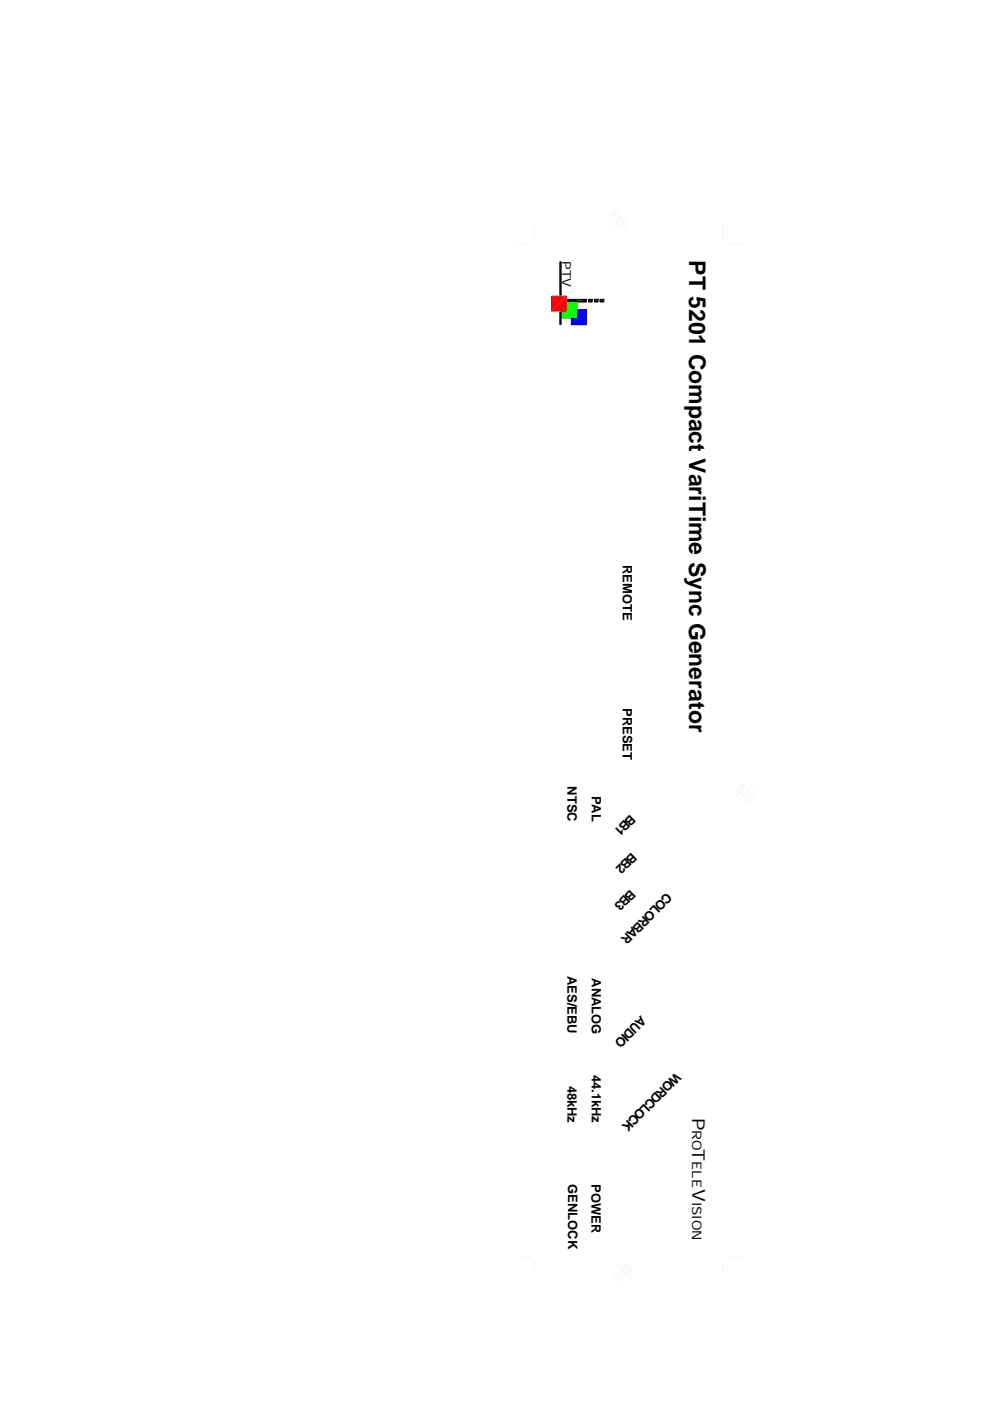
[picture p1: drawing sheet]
<svg xmlns="http://www.w3.org/2000/svg" width="210mm" height="297mm" viewBox="0 0 210 297" stroke-linecap="round" stroke-linejoin="round" font-family="sans-serif">
<g fill="#fafafa">
<path d="M130.6 44.8l.6-.1v1z"/>
<path d="M130.6 44.8l.6 .9-.3 .1z"/>
<path d="M130.2 45l.4-.2 .3 1z"/>
<path d="M130.2 45l.7 .8-.2 .1z"/>
<path d="M129.8 45.3l.4-.3 .5 .9z"/>
<path d="M129.8 45.3l.9 .6-.2 .1z"/>
<path d="M129.8 45.3l.7 .7-1-.3z"/>
<path d="M129.5 45.7l1 .3-.2 .3z"/>
<path d="M129.5 45.7l.8 .6-1.1-.1z"/>
<path d="M129.2 46.2l1.1 .1-.1 .2z"/>
<path d="M129.2 46.2l1 .3-1 .2z"/>
<path d="M129.2 46.7l1-.2v.2z"/>
<path d="M131.2 47.7l.5 1-.5 .1z"/>
<path d="M131.2 47.7h.2l.3 1z"/>
<path d="M131.4 47.7l.8 .8-.5 .2z"/>
<path d="M131.4 47.7l.3-.1 .5 .9z"/>
<path d="M131.7 47.6l.9 .6-.4 .3z"/>
<path d="M131.7 47.6l.2-.2 .7 .8z"/>
<path d="M131.9 47.4l1 .3-.3 .5z"/>
<path d="M132 47.2l.9 .5-1-.3z"/>
<path d="M132 47.2l1.1 .1-.2 .4z"/>
<path d="M132.1 47l1 .3-1.1-.1z"/>
<path d="M132.1 47l1.1-.3-.1 .6z"/>
<path d="M132.2 46.7h1l-1.1 .3z"/>
<path d="M130.2 46.7h1l-.9 .4z"/>
<path d="M130.3 47.1l.9-.4-.7 .7z"/>
<path d="M130.5 47.4l.7-.7-.4 1z"/>
<path d="M131.2 46.7v1h-.4z"/>
<path d="M131.2 46.7l.9-.4 .1 .4z"/>
<path d="M131.2 46.7l.7-.7 .2 .3z"/>
<path d="M131.6 45.8l.3 .2-.7 .7z"/>
<path d="M131.2 45.7l.4 .1-.4 .9z"/>
<path d="M129.2 46.7v.6z"/>
<path d="M129.2 47.3l.3 .4z"/>
<path d="M129.3 47.2l.2 .5z"/>
<path d="M129.5 47.7l.3 .5z"/>
<path d="M129.8 48.2l.4 .3z"/>
<path d="M129.8 48.1l.4 .3z"/>
<path d="M130.2 48.5l.4 .2z"/>
<path d="M130.2 48.4l.5 .2z"/>
<path d="M130.7 48.6l.5 .2z"/>
<path d="M133.1 46.2l.1 .5z"/>
<path d="M133 46.3l.1 .4z"/>
<path d="M132.9 45.7l.1 .6z"/>
<path d="M132.8 45.8l.2 .5z"/>
<path d="M132.6 45.3l.2 .5z"/>
<path d="M132.5 45.4l.3 .4z"/>
<path d="M132.2 45l.4 .3z"/>
<path d="M132.1 45.1l.4 .3z"/>
<path d="M131.7 44.8l.5 .2z"/>
<path d="M131.7 44.8l.4 .3z"/>
<path d="M131.2 44.7l.5 .1z"/>
<path d="M131.2 44.7l.5 .2z"/>
</g>
<path d="M118.8 55.6v7M118.8 66.2v2.7" fill="none" stroke="#000" stroke-width=".25"/>
<path d="M120.3 64.1l3.9-.6v.6zM120.3 63.5h3.9l-3.9 .6zM124.7 64.1l.8-.6v.6zM124.7 63.5h.8l-.8 .6zM126 64.1l.7-.6v.6zM126 63.5h.7l-.7 .6zM127.2 64.1l.8-.6v.6zM127.2 63.5h.8l-.8 .6z" fill="#000"/>
<path d="M118.7 55.5h.3v7h-.3zM120.3 63.5h4v.5h-4z" fill="none" stroke="#000" stroke-width=".21"/>
<path d="M109.2 51.7h3.2M113.2 47.7v3.2" fill="none" stroke="#fafafa" stroke-width=".25"/>
<g fill="#0f0">
<path d="M119.2 66.2h1.1l-1.1 1.2z"/>
<path d="M120.3 64.3h2v3.1z"/>
<path d="M120.3 64.3l2 3.1-2-1.2z"/>
<path d="M120.3 66.2l2 1.2h-3.1z"/>
</g>
<path d="M120.3 64.2h2v3.2h-3.1v-1.2h1.1z" fill="none" stroke="#0f0" stroke-width=".34"/>
<path d="M118.7 66.2l.3-.1v2.7h-.3z" fill="none" stroke="#000" stroke-width=".21"/>
<g fill="#f00">
<path d="M118.4 64.4l1.6-1.5v3.1z"/>
<path d="M118.4 64.4l1.6 1.6h-3.1z"/>
<path d="M116.9 62.9l1.5 1.5-1.5 1.6z"/>
<path d="M116.9 62.9h3.1l-1.6 1.5z"/>
</g>
<path d="M116.9 62.8h3.2v3.1h-3.2z" fill="none" stroke="#f00" stroke-width=".21"/>
<path d="M126 63.5h.8v.5h-.8z" fill="none" stroke="#000" stroke-width=".21"/>
<g fill="#00f">
<path d="M121.1 67.7h1.4l-1.4 1.2z"/>
<path d="M122.5 65.7h1.7v3.2z"/>
<path d="M122.5 65.7l1.7 3.2-1.7-1.2z"/>
<path d="M121.1 68.9l1.4-1.2 1.7 1.2z"/>
</g>
<path d="M122.5 65.7h1.8v3.1h-3.2v-1.2h1.4z" fill="none" stroke="#00f" stroke-width=".25"/>
<path d="M124.8 63.5h.8v.5h-.8zM127.2 63.5h.8v.5h-.8z" fill="none" stroke="#000" stroke-width=".21"/>
<path d="M153.2 47.7v3.2M154 51.7h3.2" fill="none" stroke="#fafafa" stroke-width=".25"/>
<g fill="#fafafa">
<path d="M157.6 166.2h.6v1z"/>
<path d="M157.6 166.2l.6 1h-.3z"/>
<path d="M157.2 166.4l.4-.2 .3 1z"/>
<path d="M157.2 166.4l.7 .8-.3 .1z"/>
<path d="M156.8 166.8l.4-.4 .4 .9z"/>
<path d="M156.8 166.8l.8 .5-.1 .2z"/>
<path d="M156.8 166.8l.7 .7-1.1-.3z"/>
<path d="M156.4 167.2l1.1 .3-.2 .2z"/>
<path d="M156.4 167.2l.9 .5h-1z"/>
<path d="M156.3 167.7h1l-.1 .2z"/>
<path d="M156.3 167.7l.9 .2-1 .3z"/>
<path d="M156.2 168.2l1-.3v.3z"/>
<path d="M158.2 169.2l.5 .9-.5 .1z"/>
<path d="M158.2 169.2l.2-.1 .3 1z"/>
<path d="M158.4 169.1l.8 .8-.5 .2z"/>
<path d="M158.4 169.1l.3-.1 .5 .9z"/>
<path d="M158.7 169l.9 .6-.4 .3z"/>
<path d="M158.7 169l.2-.1 .7 .7z"/>
<path d="M158.9 168.9l1 .3-.3 .4z"/>
<path d="M159 168.7l.9 .5-1-.3z"/>
<path d="M159 168.7h1.1l-.2 .5z"/>
<path d="M159.1 168.4l1 .3h-1.1z"/>
<path d="M159.1 168.4l1-.2v.5z"/>
<path d="M159.2 168.2h.9l-1 .2z"/>
<path d="M157.2 168.2h1l-1 .4z"/>
<path d="M157.2 168.6l1-.4-.7 .7z"/>
<path d="M158.2 168.2l-.4 .9-.3-.2z"/>
<path d="M158.2 168.2v1l-.4-.1z"/>
<path d="M158.2 168.2l.9-.4 .1 .4z"/>
<path d="M158.9 167.5l.2 .3-.9 .4z"/>
<path d="M158.5 167.2l.4 .3-.7 .7z"/>
<path d="M158.2 167.2h.3l-.3 1z"/>
<path d="M156.2 168.2l.1 .5z"/>
<path d="M156.3 168.2v.5z"/>
<path d="M156.3 168.7l.1 .5z"/>
<path d="M156.4 169.2l.4 .4z"/>
<path d="M156.5 169.1l.3 .5z"/>
<path d="M156.8 169.6l.4 .3z"/>
<path d="M156.8 169.5l.4 .4z"/>
<path d="M157.2 169.8l.4 .3z"/>
<path d="M157.6 170l.6 .2z"/>
<path d="M160.1 167.7v.5z"/>
<path d="M160 167.7l.1 .5z"/>
<path d="M159.9 167.2l.2 .5z"/>
<path d="M159.8 167.2l.2 .5z"/>
<path d="M159.6 166.8l.3 .4z"/>
<path d="M159.5 166.8l.3 .4z"/>
<path d="M159.2 166.4l.4 .4z"/>
<path d="M159.2 166.4l.3 .4z"/>
<path d="M158.7 166.2l.4 .3z"/>
<path d="M158.2 166.2l.5 .1z"/>
<path d="M132.2 270.7v1l-.5-.1z"/>
<path d="M131.9 270.7h.3l-.5 .9z"/>
<path d="M131.9 270.7l-.2 .9-.5-.1z"/>
<path d="M131.7 270.6l.2 .1-.7 .8z"/>
<path d="M130.8 271.1l.9-.5-.5 .9z"/>
<path d="M131.4 270.4l.3 .2-.9 .5z"/>
<path d="M130.4 270.7l1-.3-.6 .7z"/>
<path d="M130.4 270.7l.9-.5 .1 .2z"/>
<path d="M130.3 270.2h1l-.9 .5z"/>
<path d="M130.3 270.2l.9-.2 .1 .2z"/>
<path d="M130.2 269.7l1 .3-.9 .2z"/>
<path d="M130.2 269.7h1v.3z"/>
<path d="M132.2 267.7l.5 .1-.5 .9z"/>
<path d="M132.7 267.8l-.3 1-.2-.1z"/>
<path d="M132.7 267.8l.5 .2-.8 .8z"/>
<path d="M132.4 268.8l.8-.8-.5 .8z"/>
<path d="M133.2 268l.4 .3-.9 .5z"/>
<path d="M132.7 268.8l.9-.5-.7 .7z"/>
<path d="M132.9 269l.7-.7 .3 .4z"/>
<path d="M132.9 269l1-.3-.8 .5z"/>
<path d="M133.1 269.2l.8-.5 .2 .5z"/>
<path d="M133.1 269.2h1l-1 .3z"/>
<path d="M133.1 269.5l1-.3 .1 .5z"/>
<path d="M133.1 269.5l1.1 .2h-1z"/>
<path d="M131.2 269.4l1 .3h-1z"/>
<path d="M131.4 269l.8 .7-1-.3z"/>
<path d="M131.4 269l.4-.2 .4 .9z"/>
<path d="M131.8 268.8l.4-.1v1z"/>
<path d="M132.2 269.7h1l-.1 .4z"/>
<path d="M132.2 269.7l.9 .4-.2 .3z"/>
<path d="M132.2 269.7l.7 .7-.4 .3z"/>
<path d="M132.2 269.7l.3 1h-.3z"/>
<path d="M130.3 269.2l-.1 .5z"/>
<path d="M130.3 269.2v.5z"/>
<path d="M130.4 268.7l-.1 .5z"/>
<path d="M130.8 268.3l-.4 .4z"/>
<path d="M130.8 268.3l-.3 .5z"/>
<path d="M130.8 268.3l.4-.3z"/>
<path d="M130.8 268.4l.4-.4z"/>
<path d="M131.2 268l.5-.2z"/>
<path d="M131.2 268.1l.5-.3z"/>
<path d="M131.7 267.8l.5-.1z"/>
<path d="M131.7 267.9l.5-.2z"/>
<path d="M134.1 269.7v.5z"/>
<path d="M134 270.2l-.1 .5z"/>
<path d="M133.8 270.7l-.2 .4z"/>
<path d="M133.8 270.7l-.3 .4z"/>
<path d="M133.5 271.1l-.3 .4z"/>
<path d="M133.1 271.4l.4-.3z"/>
<path d="M132.7 271.6l.5-.1z"/>
<path d="M132.7 271.6l.4-.2z"/>
<path d="M132.2 271.7l.5-.1z"/>
<path d="M132.2 271.6h.5z"/>
</g>
<path d="M109.2 266.7h3.2M113.2 267.5v3.1M153.2 267.5v3.1M154 266.7h3.2" fill="none" stroke="#fafafa" stroke-width=".25"/>
<text font-size="4.9" x="146.1" y="55.2" transform="rotate(90 146.1 55.2)">PT 5201 Compact VariTime Sync Generator</text>
<g font-size="3.8">
<text x="146.8" y="237.1" transform="rotate(90 146.8 237.1)">P</text>
<text x="146.8" y="243.7" transform="rotate(90 146.8 243.7)">T</text>
<text x="146.8" y="252" transform="rotate(90 146.8 252)">V</text>
</g>
<g font-size="2.8">
<text x="132" y="119.7" transform="rotate(90 132 119.7)">REMOTE</text>
<text x="132" y="150.1" transform="rotate(90 132 150.1)">PRESET</text>
<text x="120.3" y="166.7" transform="rotate(90 120.3 166.7)">NTSC</text>
<text x="125.5" y="168.7" transform="rotate(90 125.5 168.7)">PAL</text>
<text x="133.6" y="172.5" transform="rotate(135 133.6 172.5)">BB1</text>
<text x="133.9" y="180.5" transform="rotate(135 133.9 180.5)">BB2</text>
<text x="133.6" y="188.4" transform="rotate(135 133.6 188.4)">BB3</text>
<text x="141.3" y="189.2" transform="rotate(135 141.3 189.2)">COLORBAR</text>
<text x="120.3" y="206.9" transform="rotate(90 120.3 206.9)">AES/EBU</text>
<text x="125.5" y="207.4" transform="rotate(90 125.5 207.4)">ANALOG</text>
<text x="135.8" y="215.3" transform="rotate(135 135.8 215.3)">AUDIO</text>
<text x="125.5" y="227.8" transform="rotate(90 125.5 227.8)">44.1kHz</text>
<text x="143.2" y="227.2" transform="rotate(135 143.2 227.2)">WORDCLOCK</text>
<text x="120.4" y="230.2" transform="rotate(90 120.4 230.2)">48kHz</text>
<text x="146.8" y="239.7" transform="rotate(90 146.8 239.7)">RO</text>
<text x="120.4" y="251.1" transform="rotate(90 120.4 251.1)">GENLOCK</text>
<text x="125.4" y="251" transform="rotate(90 125.4 251)">POWER</text>
<text x="146.8" y="246.2" transform="rotate(90 146.8 246.2)">ELE</text>
<text x="146.8" y="254.8" transform="rotate(90 146.8 254.8)">ISION</text>
</g>
<text font-size="2.6" x="119.2" y="55.4" transform="rotate(90 119.2 55.4)">PTV</text>
</svg>
